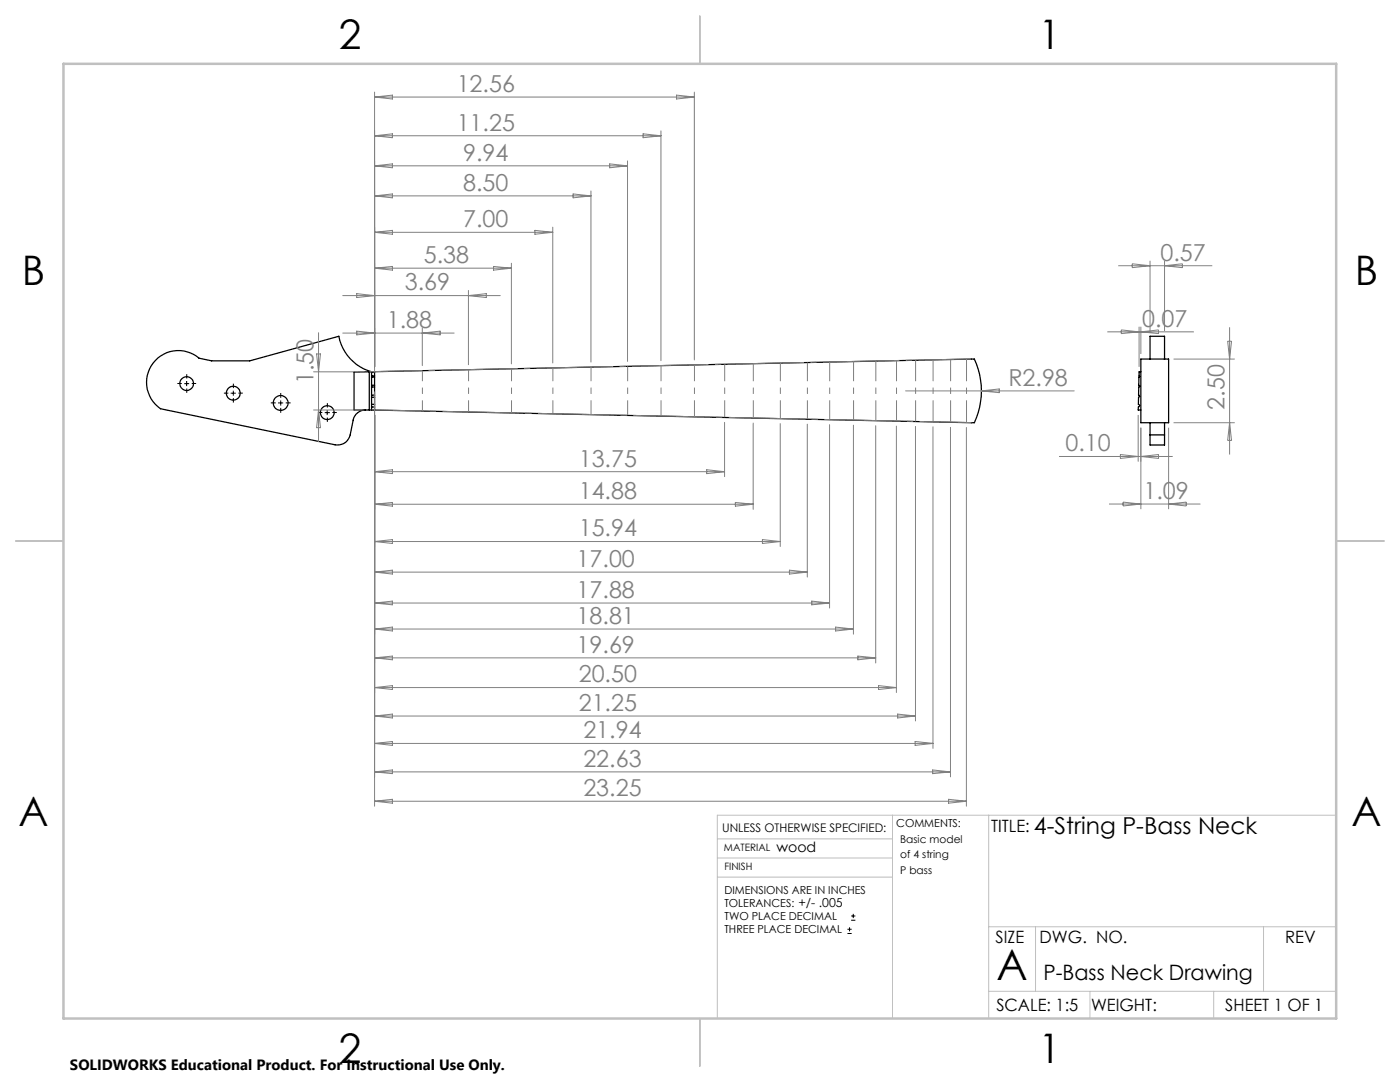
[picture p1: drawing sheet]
<svg xmlns="http://www.w3.org/2000/svg" width="279mm" height="216mm" viewBox="0 0 279 216" stroke-linecap="round" stroke-linejoin="round" font-family="sans-serif">
<g fill="none" stroke="#000" stroke-width=".25">
<path d="M73.7 74.2v7.6M74.2 78.8v.5M74.2 76.9v.3M74.2 75v.2M74.2 74.2a9.1 9.1 0 0 1-6.6-7.1l-17.8 4.9h-7.6l-2.5-.5a6.4 6.4 0 0 0-9.1 1 6.4 6.4 0 0 0 1.4 9.1l34.9 7.2a2.55 2.55 0 0 0 3-2l.6-3a2.53 2.53 0 0 1 2.5-2M74.2 74.2h.6v.8M74.2 74.2v.8M74.2 75.2v1.7M74.2 77.2v1.6M74.2 79.3v1.4M74.2 79.3h.6M74.2 78.8h.6"/>
<path d="M74.2 77.2h.6M74.2 76.9h.6M74.2 75.2h.6M74.2 75h.6M74.8 78.8v.5M74.8 76.9v.3M74.8 75v.2M74.8 75.2v1.7M74.8 77.2v1.6M74.8 79.3v1.4M227.7 71.6h5.5v12.7h-5.5zM227.7 74.2h-.4l.1 1h-.1v1.7a.18 .18 0 0 1 .1 .1 .18 .18 0 0 1-.1 .2l-.1 1.6a.21 .21 0 0 1 .2 .3 .21 .21 0 0 1-.2 .2v1.4a.27 .27 0 0 1 .2 .2 .27 .27 0 0 1-.2 .3v.6h.5"/>
<path d="M229.5 71.6v-4.5h2.9v4.5M74.2 80.7v.5M74.2 81.2v.6l120.3 2.5a15 15 0 0 0 0-12.7l-123.8 2.7v7.5h4.1v-.6M74.2 81.2h.6M74.2 80.7h.6M74.8 80.7v.5M229.5 86.8v2h2.9v-2M229.5 86.8h2.9M229.5 84.3v2.5M232.4 84.3v2.5"/>
<circle cx="37.3" cy="76.5" r="1.39"/>
<circle cx="46.6" cy="78.4" r="1.39"/>
<circle cx="56" cy="80.4" r="1.47"/>
<circle cx="65.3" cy="82.3" r="1.38"/>
</g>
<g fill="none" stroke="#000" stroke-width=".2">
<path d="M36.8 76.6h.9M37.3 76v1M46 78.5h1.1M46.6 78v1M56 79.9v1M55.5 80.4h1M64.8 82.3h1M65.3 81.8v1M169.1 186.3h.9M169.1 185.4h.9M169.5 185v.8M169.9 183.6h.8"/>
<path d="M169.9 182.8h.8M170.3 182.4v.8"/>
</g>
<path d="M74.2 81.8l119.7 2.5" fill="none" stroke="#808080" stroke-width=".2" stroke-dasharray="15.2 1.3 1.3 1.3" stroke-dashoffset="4.9" stroke-linecap="butt"/>
<path d="M73.7 74.2l120.2-2.6" fill="none" stroke="#808080" stroke-width=".2" stroke-dasharray="15.2 1.3 1.3 1.3" stroke-dashoffset="4.7" stroke-linecap="butt"/>
<path d="M84.3 82v-8.1" fill="none" stroke="#808080" stroke-width=".2" stroke-dasharray="15.2 1.3 1.3 1.3" stroke-dashoffset="13.1" stroke-linecap="butt"/>
<path d="M93.5 82.2v-8.5" fill="none" stroke="#808080" stroke-width=".2" stroke-dasharray="15.2 1.3 1.3 1.3" stroke-dashoffset="12.9" stroke-linecap="butt"/>
<path d="M102.1 82.4v-8.8" fill="none" stroke="#808080" stroke-width=".2" stroke-dasharray="15.2 1.3 1.3 1.3" stroke-dashoffset="12.7" stroke-linecap="butt"/>
<path d="M110.3 82.5v-9.1" fill="none" stroke="#808080" stroke-width=".2" stroke-dasharray="15.2 1.3 1.3 1.3" stroke-dashoffset="12.6" stroke-linecap="butt"/>
<path d="M118 82.7v-9.5" fill="none" stroke="#808080" stroke-width=".2" stroke-dasharray="15.2 1.3 1.3 1.3" stroke-dashoffset="12.4" stroke-linecap="butt"/>
<path d="M125.3 82.9v-9.8" fill="none" stroke="#808080" stroke-width=".2" stroke-dasharray="15.2 1.3 1.3 1.3" stroke-dashoffset="12.3" stroke-linecap="butt"/>
<path d="M131.9 83v-10.1" fill="none" stroke="#808080" stroke-width=".2" stroke-dasharray="15.2 1.3 1.3 1.3" stroke-dashoffset="12.1" stroke-linecap="butt"/>
<path d="M138.6 83.1v-10.3" fill="none" stroke="#808080" stroke-width=".2" stroke-dasharray="15.2 1.3 1.3 1.3" stroke-dashoffset="12" stroke-linecap="butt"/>
<path d="M144.6 83.3v-10.6" fill="none" stroke="#808080" stroke-width=".2" stroke-dasharray="15.2 1.3 1.3 1.3" stroke-dashoffset="11.8" stroke-linecap="butt"/>
<path d="M150.3 83.4v-10.9" fill="none" stroke="#808080" stroke-width=".2" stroke-dasharray="15.2 1.3 1.3 1.3" stroke-dashoffset="11.7" stroke-linecap="butt"/>
<path d="M155.7 83.5v-11.1" fill="none" stroke="#808080" stroke-width=".2" stroke-dasharray="15.2 1.3 1.3 1.3" stroke-dashoffset="11.6" stroke-linecap="butt"/>
<path d="M161.1 83.6v-11.3" fill="none" stroke="#808080" stroke-width=".2" stroke-dasharray="15.2 1.3 1.3 1.3" stroke-dashoffset="11.5" stroke-linecap="butt"/>
<path d="M165.6 83.7v-11.5" fill="none" stroke="#808080" stroke-width=".2" stroke-dasharray="15.2 1.3 1.3 1.3" stroke-dashoffset="11.4" stroke-linecap="butt"/>
<path d="M170.3 83.8v-11.7" fill="none" stroke="#808080" stroke-width=".2" stroke-dasharray="15.2 1.3 1.3 1.3" stroke-dashoffset="11.3" stroke-linecap="butt"/>
<path d="M174.8 83.9v-11.9" fill="none" stroke="#808080" stroke-width=".2" stroke-dasharray="15.2 1.3 1.3 1.3" stroke-dashoffset="11.2" stroke-linecap="butt"/>
<path d="M178.9 84v-12.1" fill="none" stroke="#808080" stroke-width=".2" stroke-dasharray="15.2 1.3 1.3 1.3" stroke-dashoffset="11.1" stroke-linecap="butt"/>
<path d="M182.7 84.1v-12.2M186.2 84.2v-12.4" fill="none" stroke="#808080" stroke-width=".2" stroke-dasharray="15.2 1.3 1.3 1.3" stroke-dashoffset="11" stroke-linecap="butt"/>
<path d="M189.7 84.2v-12.5" fill="none" stroke="#808080" stroke-width=".2" stroke-dasharray="15.2 1.3 1.3 1.3" stroke-dashoffset="10.9" stroke-linecap="butt"/>
<path d="M192.9 84.3v-12.7" fill="none" stroke="#808080" stroke-width=".2" stroke-dasharray="15.2 1.3 1.3 1.3" stroke-dashoffset="10.8" stroke-linecap="butt"/>
<g fill="none" stroke="#000" stroke-width=".2" stroke-dasharray="15.2 1.3 1.3 1.3" stroke-linecap="butt">
<path d="M36.3 76.5h-.9M37.3 77.5v.9M37.3 75.5v-.8M38.3 76.5h.8M45.6 78.4h-.9M46.6 79.4v.9M46.6 77.4v-.8M47.6 78.4h.9M56 79.4v-1M55 80.4h-1M56 81.4v1M57 80.4h1"/>
<path d="M64.3 82.3h-.8M65.3 83.3v.9M65.3 81.3v-.9M66.3 82.3h.9"/>
</g>
<g fill="none" stroke="#808080" stroke-width=".2">
<path d="M74.8 18.4v55.9M74.8 19.4l3.5-.4v.8zM74.8 19.4h63.8M135 19l3.6 .4-3.6 .4zM138.6 18.4v53.4M74.8 27.1l3.5-.4v.8zM74.8 33.1l3.5-.4v.8zM74.8 39.1l3.5-.4v.8zM74.8 39.1h43.1M74.8 33.1h50.4M74.8 27.1h57.1M114.4 38.7l3.5 .4-3.5 .4z"/>
<path d="M117.9 38.1v34.1M121.7 32.7l3.5 .4-3.5 .4zM125.2 32.1v40M128.3 26.7l3.6 .4-3.6 .4zM131.9 26.1v45.9M68.4 59h31.4M71.2 58.6l3.6 .4-3.6 .4zM74.8 53.5h27.3M74.8 53.5l3.5-.3v.7zM74.8 46.4l3.5-.4v.7zM74.8 46.4h35.5M93.5 58v14.8"/>
<path d="M93.5 59l3.5-.4v.8zM98.5 53.2l3.6 .3-3.6 .4zM102.1 52.5v20.1M106.8 46l3.5 .4-3.5 .3zM110.3 45.3v27.1M223.2 53h18.7M226 52.6l3.5 .4-3.5 .4zM229.5 52v14.1M232.4 52v14.1M232.4 53l3.6-.4v.8zM62.6 74.2h10.1M63.2 70.6h.8l-.4 3.6z"/>
<path d="M63.6 66.4v21.8M68.4 66.5h22.2M71.2 66.1l3.6 .4-3.6 .3zM74.8 78.2v82.7M84.3 65.4v7.6M84.3 66.5l3.5-.4v.7zM180.7 78h33.7M195.9 78l3.5-.4v.8zM221 66.2h17.3M223.8 65.8l3.5 .4-3.5 .4zM227.3 65.2v8M227.7 65.2v5.4"/>
<path d="M227.7 66.2l3.5-.4v.8zM234.2 71.6h12.2M245 68.1h.8l-.4 3.5zM245.4 65.3v25.4M62.6 81.8h10.1M63.6 81.8l.4 3.5h-.8zM74.8 94.1l3.5-.4v.8zM74.8 94.1h69.8M141 93.7l3.6 .4-3.6 .4zM144.6 84.3v10.8M150.3 84.4v17.2M155.7 84.5v24.5"/>
<path d="M161.1 84.6v30.5M165.6 84.7v36.6M170.3 84.8v41.7M174.8 84.9v47.4M178.9 85v53.2M182.7 85.1v58.8M186.2 85.2v64.1M189.7 85.3v69.7M192.9 85.3v75.6M211.3 91.1h22.7M223.6 90.7l3.6 .4-3.6 .4zM227.2 82.8v9.3"/>
<path d="M227.7 85.3v16.3M227.7 91.1l3.5-.4v.8zM233.2 85.3v16.3M234.2 84.3h12.2M245.4 84.3l.4 3.6h-.8zM74.8 100.6l3.5-.3v.7zM74.8 108.1l3.5-.4v.7zM74.8 114.2l3.5-.4v.7zM74.8 100.6h75.5M74.8 108.1h80.9M74.8 114.2h86.3M146.8 100.3l3.5 .3-3.5 .4z"/>
<path d="M152.2 107.7l3.5 .4-3.5 .3zM157.6 113.8l3.5 .4-3.5 .3zM162 119.9l3.6 .4-3.6 .4zM221.3 100.6h18.3M224.1 100.2l3.6 .4-3.6 .4zM233.2 100.6l3.5-.4v.8zM74.8 120.3l3.5-.4v.8zM74.8 125.5l3.5-.4v.8zM74.8 131.3l3.5-.4v.8zM74.8 137.2l3.5-.4v.8zM74.8 125.5h95.5M74.8 131.3h100"/>
<path d="M74.8 137.2h104.1M74.8 120.3h90.8M166.8 125.1l3.5 .4-3.5 .4zM171.2 130.9l3.6 .4-3.6 .4zM175.3 136.8l3.6 .4-3.6 .4zM74.8 142.9l3.5-.4v.8zM74.8 148.3l3.5-.3v.7zM74.8 154l3.5-.4v.8zM74.8 159.9l3.5-.4v.8zM74.8 154h114.9M74.8 159.9h118.1M74.8 142.9h107.9"/>
<path d="M74.8 148.3h111.4M179.1 142.5l3.6 .4-3.6 .4zM182.6 148l3.6 .3-3.6 .4zM186.1 153.6l3.6 .4-3.6 .4zM189.3 159.5l3.6 .4-3.6 .4z"/>
</g>
<path d="M143.2 175h34.9M143.2 171.2h34.9M143.2 167.4h34.9M178.1 162.7v40.5h-34.9v-40.5h123.5M197.3 162.7v40.5M197.3 197.8h69.4M197.3 184.9h69.4M206.7 184.9v12.9M217.5 197.8v5.4M242.2 197.8v5.4M252.2 184.9v12.9" fill="none" stroke="#c0c0c0" stroke-width=".2"/>
<path d="M139.7 3.2v9.5M3.1 107.9h9.6M266.7 107.9h9.5M139.7 203.2v9.6" fill="none" stroke="#c0c0c0" stroke-width=".25"/>
<path d="M12.7 12.7h254v190.5h-254z" fill="none" stroke="#c0c0c0" stroke-width=".5"/>
<text font-size="8.5" x="198.9" y="195.5">A</text>
<g font-size="8.1">
<text x="67.6" y="9.7">2</text>
<text x="207.3" y="9.7">1</text>
<text x="4.4" y="57">B</text>
<text x="270.4" y="57">B</text>
<text x="3.7" y="164.9">A</text>
<text x="269.7" y="164.9">A</text>
<text x="67.6" y="212.2">2</text>
<text x="207.3" y="212.2">1</text>
</g>
<g font-size="4.7" fill="#808080">
<text x="91.1" y="18.3">12.56</text>
<text x="91.1" y="26.1">11.25</text>
<text x="92.4" y="32.1">9.94</text>
<text x="92.4" y="38.1">8.50</text>
<text x="92.4" y="45.3">7.00</text>
<text x="84.6" y="52.5">5.38</text>
<text x="231.6" y="52">0.57</text>
<text x="80.8" y="57.9">3.69</text>
<text x="77.2" y="65.4">1.88</text>
<text x="227.9" y="65.2">0.07</text>
<text x="62.6" y="76.7" transform="rotate(-90 62.6 76.7)">1.50</text>
<text x="201.2" y="77">R2.98</text>
<text x="244.4" y="81.8" transform="rotate(-90 244.4 81.8)">2.50</text>
<text x="115.5" y="93.1">13.75</text>
<text x="212.7" y="90.1">0.10</text>
<text x="115.5" y="99.6">14.88</text>
<text x="228.2" y="99.6">1.09</text>
<text x="115.5" y="107">15.94</text>
<text x="115.1" y="113.1">17.00</text>
<text x="115.1" y="119.3">17.88</text>
<text x="115.1" y="124.5">18.81</text>
<text x="115.1" y="130.3">19.69</text>
<text x="115.5" y="136.2">20.50</text>
<text x="115.5" y="141.8">21.25</text>
<text x="116.4" y="147.3">21.94</text>
<text x="116.4" y="153">22.63</text>
<text x="116.4" y="158.9">23.25</text>
</g>
<text font-size="4.7" x="206.3" y="166.4">4-String P-Bass Neck</text>
<text font-size="4.2" x="208.2" y="195.6">P-Bass Neck Drawing</text>
<g font-size="3.4">
<text x="197.8" y="166">TITLE:</text>
<text x="198.7" y="188.1">SIZE</text>
<text x="207.5" y="188.1">DWG. NO.</text>
<text x="256.5" y="188.2">REV</text>
<text x="198.8" y="201.7">SCALE: 1:5</text>
<text x="217.7" y="201.8">WEIGHT:</text>
<text x="244.5" y="201.7">SHEET 1 OF 1</text>
</g>
<text font-size="3" x="14" y="213.5">SOLIDWORKS Educational Product. For Instructional Use Only.</text>
<text font-size="2.8" x="154.9" y="169.9">wood</text>
<text font-size="2.4" x="144.1" y="166.1">UNLESS OTHERWISE SPECIFIED:</text>
<g font-size="2.2">
<text x="178.9" y="165">COMMENTS:</text>
<text x="144.6" y="178.3">DIMENSIONS ARE IN INCHES</text>
<text x="144.6" y="180.9">TOLERANCES: +/- .005</text>
<text x="144.6" y="183.6">TWO PLACE DECIMAL</text>
<text x="144.6" y="186.2">THREE PLACE DECIMAL</text>
</g>
<g font-size="2.1">
<text x="179.7" y="168.1">Basic model</text>
<text x="179.7" y="171.2">of 4 string</text>
<text x="179.7" y="174.3">P bass</text>
</g>
<g font-size="2">
<text x="144.5" y="169.8">MATERIAL</text>
<text x="144.6" y="173.6">FINISH</text>
</g>
</svg>
